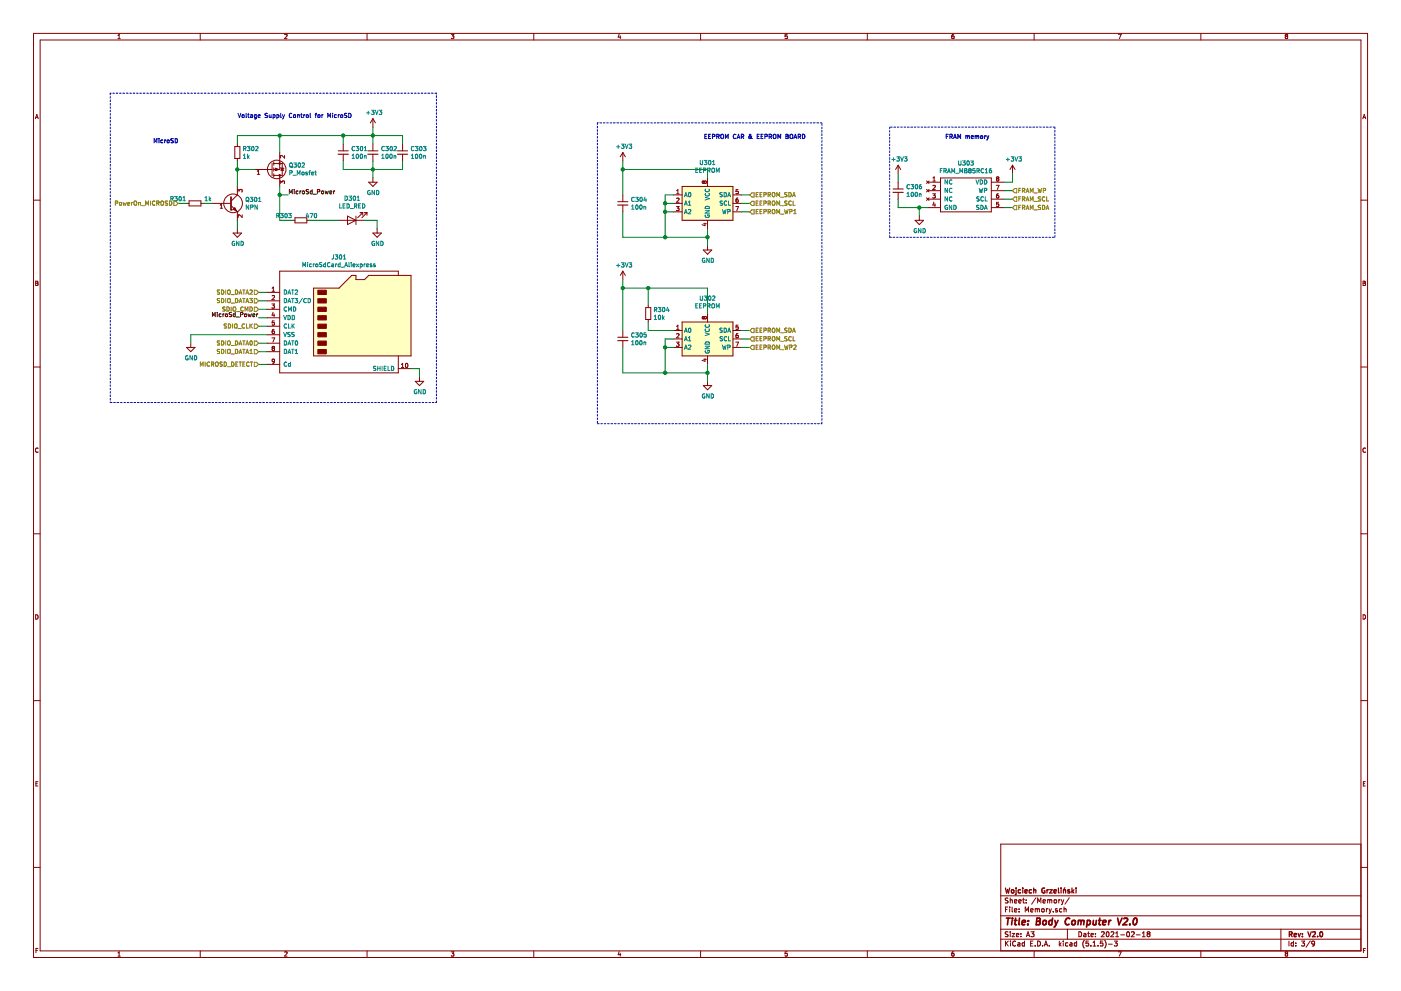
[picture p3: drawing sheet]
EESchema Schematic File Version 4
EELAYER 30 0
EELAYER END
$Descr A3 16535 11693
encoding utf-8
Sheet 3 9
Title "Body Computer V2.0"
Date "2021-02-18"
Rev "V2.0"
Comp "Wojciech Grzeliński"
Comment1 ""
Comment2 ""
Comment3 ""
Comment4 ""
$EndDescr
$Comp
L Memory_EEPROM:24LC128 U301
U 1 1
P 8350 2400
F 0 "U301" H 8350 2881 50  0000 C CNN
F 1 "EEPROM" H 8350 2790 50  0000 C CNN
F 2 "Package_SO:SO-8_3.9x4.9mm_P1.27mm" H 8350 2400 50  0001 C CNN
F 3 "http://ww1.microchip.com/downloads/en/DeviceDoc/21191s.pdf" H 8350 2400 50  0001 C CNN
	1    8350 2400
	1    0    0    -1  
$EndComp
$Comp
L power:GND #PWR?
U 1 1
P 4950 4450
AR Path="/60EBB99E/6020471F" Ref="#PWR?"  Part="1" 
AR Path="/602025D1/6020471F" Ref="#PWR0306"  Part="1" 
F 0 "#PWR0306" H 4950 4200 50  0001 C CNN
F 1 "GND" H 4955 4277 50  0000 C CNN
F 2 "" H 4950 4450 50  0001 C CNN
F 3 "" H 4950 4450 50  0001 C CNN
	1    4950 4450
	1    0    0    -1  
$EndComp
Wire Wire Line
	8750 2300 8850 2300
Text HLabel 8850 2300 2    50   Input ~ 0
EEPROM_SDA
Wire Wire Line
	8750 2400 8850 2400
Text HLabel 8850 2400 2    50   Input ~ 0
EEPROM_SCL
$Comp
L Device:C_Small C?
U 1 1
P 7350 2400
AR Path="/5FAC00ED/602080C6" Ref="C?"  Part="1" 
AR Path="/60EBB99E/602080C6" Ref="C?"  Part="1" 
AR Path="/602025D1/602080C6" Ref="C304"  Part="1" 
F 0 "C304" H 7442 2446 50  0000 L CNN
F 1 "100n" H 7442 2355 50  0000 L CNN
F 2 "Capacitor_SMD:C_0402_1005Metric" H 7350 2400 50  0001 C CNN
F 3 "~" H 7350 2400 50  0001 C CNN
	1    7350 2400
	1    0    0    -1  
$EndComp
Wire Wire Line
	8350 2700 8350 2800
Wire Wire Line
	8350 2800 7850 2800
Wire Wire Line
	7850 2800 7850 2500
Wire Wire Line
	7850 2500 7950 2500
Wire Wire Line
	7950 2400 7850 2400
Wire Wire Line
	7850 2400 7850 2500
Connection ~ 7850 2500
Wire Wire Line
	7950 2300 7850 2300
Wire Wire Line
	7850 2300 7850 2400
Connection ~ 7850 2400
Wire Wire Line
	8350 2900 8350 2800
Connection ~ 8350 2800
Wire Wire Line
	8350 2000 7350 2000
Wire Wire Line
	7350 2000 7350 2300
Wire Wire Line
	8350 2000 8350 2100
Wire Wire Line
	7350 2500 7350 2800
Wire Wire Line
	7350 2800 7850 2800
Connection ~ 7850 2800
$Comp
L power:+3V3 #PWR?
U 1 1
P 7350 1900
AR Path="/60EBB99E/6020B1ED" Ref="#PWR?"  Part="1" 
AR Path="/602025D1/6020B1ED" Ref="#PWR0307"  Part="1" 
F 0 "#PWR0307" H 7350 1750 50  0001 C CNN
F 1 "+3V3" H 7365 2073 50  0000 C CNN
F 2 "" H 7350 1900 50  0001 C CNN
F 3 "" H 7350 1900 50  0001 C CNN
	1    7350 1900
	1    0    0    -1  
$EndComp
Wire Wire Line
	7350 1900 7350 2000
Connection ~ 7350 2000
Text HLabel 8850 2500 2    50   Input ~ 0
EEPROM_WP1
$Comp
L Memory_EEPROM:24LC128 U302
U 1 1
P 8350 4000
F 0 "U302" H 8350 4481 50  0000 C CNN
F 1 "EEPROM" H 8350 4390 50  0000 C CNN
F 2 "Package_SO:SO-8_3.9x4.9mm_P1.27mm" H 8350 4000 50  0001 C CNN
F 3 "http://ww1.microchip.com/downloads/en/DeviceDoc/21191s.pdf" H 8350 4000 50  0001 C CNN
	1    8350 4000
	1    0    0    -1  
$EndComp
$Comp
L power:GND #PWR?
U 1 1
P 8350 4500
AR Path="/60EBB99E/60211840" Ref="#PWR?"  Part="1" 
AR Path="/602025D1/60211840" Ref="#PWR0310"  Part="1" 
F 0 "#PWR0310" H 8350 4250 50  0001 C CNN
F 1 "GND" H 8355 4327 50  0000 C CNN
F 2 "" H 8350 4500 50  0001 C CNN
F 3 "" H 8350 4500 50  0001 C CNN
	1    8350 4500
	1    0    0    -1  
$EndComp
Wire Wire Line
	8750 3900 8850 3900
Text HLabel 8850 3900 2    50   Input ~ 0
EEPROM_SDA
Wire Wire Line
	8750 4000 8850 4000
Text HLabel 8850 4000 2    50   Input ~ 0
EEPROM_SCL
$Comp
L Device:C_Small C?
U 1 1
P 7350 4000
AR Path="/5FAC00ED/60211852" Ref="C?"  Part="1" 
AR Path="/60EBB99E/60211852" Ref="C?"  Part="1" 
AR Path="/602025D1/60211852" Ref="C305"  Part="1" 
F 0 "C305" H 7442 4046 50  0000 L CNN
F 1 "100n" H 7442 3955 50  0000 L CNN
F 2 "Capacitor_SMD:C_0402_1005Metric" H 7350 4000 50  0001 C CNN
F 3 "~" H 7350 4000 50  0001 C CNN
	1    7350 4000
	1    0    0    -1  
$EndComp
Wire Wire Line
	8350 4300 8350 4400
Wire Wire Line
	8350 4400 7850 4400
Wire Wire Line
	7850 4400 7850 4100
Wire Wire Line
	7850 4100 7950 4100
Wire Wire Line
	7950 4000 7850 4000
Wire Wire Line
	7850 4000 7850 4100
Connection ~ 7850 4100
Wire Wire Line
	8350 4500 8350 4400
Connection ~ 8350 4400
Wire Wire Line
	8350 3400 7650 3400
Wire Wire Line
	7350 4100 7350 4400
Wire Wire Line
	7350 4400 7850 4400
Connection ~ 7850 4400
$Comp
L power:+3V3 #PWR?
U 1 1
P 7350 3300
AR Path="/60EBB99E/6021186A" Ref="#PWR?"  Part="1" 
AR Path="/602025D1/6021186A" Ref="#PWR0308"  Part="1" 
F 0 "#PWR0308" H 7350 3150 50  0001 C CNN
F 1 "+3V3" H 7365 3473 50  0000 C CNN
F 2 "" H 7350 3300 50  0001 C CNN
F 3 "" H 7350 3300 50  0001 C CNN
	1    7350 3300
	1    0    0    -1  
$EndComp
Wire Wire Line
	7350 3300 7350 3400
Connection ~ 7350 3400
Text HLabel 8850 4100 2    50   Input ~ 0
EEPROM_WP2
Wire Notes Line
	7050 1450 7050 5000
Wire Notes Line
	9700 5000 9700 1450
Text Notes 8300 1650 0    50   ~ 10
EEPROM CAR & EEPROM BOARD
$Comp
L 00_MY_ELEMENTS:MicroSdCard_Aliexpress J301
U 1 1
P 4050 3750
F 0 "J301" H 4000 4467 50  0000 C CNN
F 1 "MicroSdCard_Aliexpress" H 4000 4376 50  0000 C CNN
F 2 "00_MY_ELEMENTS:MicroSDCard_Aliexpress" H 5200 4050 50  0001 C CNN
F 3 "http://katalog.we-online.de/em/datasheet/693072010801.pdf" H 4050 3750 50  0001 C CNN
	1    4050 3750
	1    0    0    -1  
$EndComp
Wire Wire Line
	4950 4450 4950 4350
Wire Wire Line
	4950 4350 4850 4350
Wire Wire Line
	3150 3450 3050 3450
Wire Wire Line
	3150 3550 3050 3550
Wire Wire Line
	3150 3650 3050 3650
Wire Wire Line
	3150 3850 3050 3850
Wire Wire Line
	3150 4050 3050 4050
Wire Wire Line
	3150 4150 3050 4150
Wire Wire Line
	3150 4300 3050 4300
$Comp
L Device:C_Small C?
U 1 1
P 4750 1800
AR Path="/5FAC00ED/602310EE" Ref="C?"  Part="1" 
AR Path="/60EBB99E/602310EE" Ref="C?"  Part="1" 
AR Path="/602025D1/602310EE" Ref="C303"  Part="1" 
F 0 "C303" H 4842 1846 50  0000 L CNN
F 1 "100n" H 4842 1755 50  0000 L CNN
F 2 "Capacitor_SMD:C_0402_1005Metric" H 4750 1800 50  0001 C CNN
F 3 "~" H 4750 1800 50  0001 C CNN
	1    4750 1800
	1    0    0    -1  
$EndComp
$Comp
L Device:C_Small C?
U 1 1
P 4400 1800
AR Path="/5FAC00ED/60232229" Ref="C?"  Part="1" 
AR Path="/60EBB99E/60232229" Ref="C?"  Part="1" 
AR Path="/602025D1/60232229" Ref="C302"  Part="1" 
F 0 "C302" H 4492 1846 50  0000 L CNN
F 1 "100n" H 4492 1755 50  0000 L CNN
F 2 "Capacitor_SMD:C_0402_1005Metric" H 4400 1800 50  0001 C CNN
F 3 "~" H 4400 1800 50  0001 C CNN
	1    4400 1800
	1    0    0    -1  
$EndComp
$Comp
L Device:C_Small C?
U 1 1
P 4050 1800
AR Path="/5FAC00ED/602332BF" Ref="C?"  Part="1" 
AR Path="/60EBB99E/602332BF" Ref="C?"  Part="1" 
AR Path="/602025D1/602332BF" Ref="C301"  Part="1" 
F 0 "C301" H 4142 1846 50  0000 L CNN
F 1 "100n" H 4142 1755 50  0000 L CNN
F 2 "Capacitor_SMD:C_0402_1005Metric" H 4050 1800 50  0001 C CNN
F 3 "~" H 4050 1800 50  0001 C CNN
	1    4050 1800
	1    0    0    -1  
$EndComp
Text HLabel 3050 3450 0    50   Input ~ 0
SDIO_DATA2
Text HLabel 3050 3550 0    50   Input ~ 0
SDIO_DATA3
Text HLabel 3050 3650 0    50   Input ~ 0
SDIO_CMD
Text HLabel 3050 3850 0    50   Input ~ 0
SDIO_CLK
Text HLabel 3050 4150 0    50   Input ~ 0
SDIO_DATA1
Text HLabel 3050 4050 0    50   Input ~ 0
SDIO_DATA0
Text HLabel 3050 4300 0    50   Input ~ 0
MICROSD_DETECT
Wire Wire Line
	4750 1700 4750 1600
Wire Wire Line
	4750 1600 4400 1600
Wire Wire Line
	4400 1600 4400 1700
Wire Wire Line
	4400 1600 4050 1600
Wire Wire Line
	4050 1600 4050 1700
Connection ~ 4400 1600
Wire Wire Line
	4050 1900 4050 2000
Wire Wire Line
	4050 2000 4400 2000
Wire Wire Line
	4400 2000 4400 1900
Wire Wire Line
	4400 2000 4750 2000
Wire Wire Line
	4750 2000 4750 1900
Connection ~ 4400 2000
Wire Wire Line
	2250 3950 2250 4050
Wire Wire Line
	2250 3950 3150 3950
$Comp
L power:GND #PWR?
U 1 1
P 2250 4050
AR Path="/60EBB99E/60242BCA" Ref="#PWR?"  Part="1" 
AR Path="/602025D1/60242BCA" Ref="#PWR0301"  Part="1" 
F 0 "#PWR0301" H 2250 3800 50  0001 C CNN
F 1 "GND" H 2255 3877 50  0000 C CNN
F 2 "" H 2250 4050 50  0001 C CNN
F 3 "" H 2250 4050 50  0001 C CNN
	1    2250 4050
	1    0    0    -1  
$EndComp
$Comp
L power:GND #PWR?
U 1 1
P 4400 2100
AR Path="/60EBB99E/602442F2" Ref="#PWR?"  Part="1" 
AR Path="/602025D1/602442F2" Ref="#PWR0304"  Part="1" 
F 0 "#PWR0304" H 4400 1850 50  0001 C CNN
F 1 "GND" H 4405 1927 50  0000 C CNN
F 2 "" H 4400 2100 50  0001 C CNN
F 3 "" H 4400 2100 50  0001 C CNN
	1    4400 2100
	1    0    0    -1  
$EndComp
Wire Wire Line
	4400 2000 4400 2100
Wire Wire Line
	4400 1600 4400 1500
$Comp
L power:+3V3 #PWR?
U 1 1
P 4400 1500
AR Path="/60EBB99E/60248F4D" Ref="#PWR?"  Part="1" 
AR Path="/602025D1/60248F4D" Ref="#PWR0303"  Part="1" 
F 0 "#PWR0303" H 4400 1350 50  0001 C CNN
F 1 "+3V3" H 4415 1673 50  0000 C CNN
F 2 "" H 4400 1500 50  0001 C CNN
F 3 "" H 4400 1500 50  0001 C CNN
	1    4400 1500
	1    0    0    -1  
$EndComp
$Comp
L Device:Q_PMOS_GSD Q302
U 1 1
P 3200 2000
F 0 "Q302" H 3405 1954 50  0000 L CNN
F 1 "P_Mosfet" H 3405 2045 50  0000 L CNN
F 2 "Package_TO_SOT_SMD:SOT-23" H 3400 2100 50  0001 C CNN
F 3 "https://datasheet.lcsc.com/szlcsc/Alpha-Omega-Semicon-AOS-AO3401A_C15127.pdf" H 3200 2000 50  0001 C CNN
F 4 "C15127" H 3200 2000 50  0001 C CNN "LCSC"
	1    3200 2000
	1    0    0    1   
$EndComp
Wire Wire Line
	4050 1600 3300 1600
Connection ~ 4050 1600
Wire Wire Line
	3300 2300 3300 2200
$Comp
L Device:R_Small R?
U 1 1
P 7650 3700
AR Path="/5FAC00ED/602667B0" Ref="R?"  Part="1" 
AR Path="/60EBB99E/602667B0" Ref="R?"  Part="1" 
AR Path="/602025D1/602667B0" Ref="R304"  Part="1" 
F 0 "R304" H 7709 3746 50  0000 L CNN
F 1 "10k" H 7709 3655 50  0000 L CNN
F 2 "Resistor_SMD:R_0402_1005Metric" H 7650 3700 50  0001 C CNN
F 3 "~" H 7650 3700 50  0001 C CNN
	1    7650 3700
	1    0    0    -1  
$EndComp
Wire Wire Line
	8350 3400 8350 3700
Wire Wire Line
	7350 3400 7350 3900
Wire Wire Line
	7950 3900 7650 3900
Wire Wire Line
	7650 3900 7650 3800
Wire Wire Line
	7650 3600 7650 3400
Connection ~ 7650 3400
Wire Wire Line
	7650 3400 7350 3400
$Comp
L Device:R_Small R?
U 1 1
P 2800 1800
AR Path="/5FAC00ED/6027334C" Ref="R?"  Part="1" 
AR Path="/60EBB99E/6027334C" Ref="R?"  Part="1" 
AR Path="/602025D1/6027334C" Ref="R302"  Part="1" 
F 0 "R302" H 2859 1846 50  0000 L CNN
F 1 "1k" H 2859 1755 50  0000 L CNN
F 2 "Resistor_SMD:R_0402_1005Metric" H 2800 1800 50  0001 C CNN
F 3 "~" H 2800 1800 50  0001 C CNN
	1    2800 1800
	1    0    0    -1  
$EndComp
Wire Wire Line
	3300 1600 3300 1800
Wire Wire Line
	3000 2000 2800 2000
Wire Wire Line
	2800 2000 2800 1900
Wire Wire Line
	2800 1700 2800 1600
Wire Wire Line
	2800 1600 3300 1600
Connection ~ 3300 1600
$Comp
L Device:Q_NPN_BEC Q301
U 1 1
P 2700 2400
F 0 "Q301" H 2891 2446 50  0000 L CNN
F 1 "NPN" H 2891 2355 50  0000 L CNN
F 2 "Package_TO_SOT_SMD:SOT-23" H 2900 2500 50  0001 C CNN
F 3 "https://datasheet.lcsc.com/szlcsc/Changjiang-Electronics-Tech-CJ-SS8050_C2150.pdf" H 2700 2400 50  0001 C CNN
F 4 "C2150" H 2700 2400 50  0001 C CNN "LCSC"
	1    2700 2400
	1    0    0    -1  
$EndComp
Wire Wire Line
	3300 2300 3400 2300
Wire Wire Line
	2800 2200 2800 2000
Connection ~ 2800 2000
$Comp
L Device:R_Small R?
U 1 1
P 2300 2400
AR Path="/5FAC00ED/60292520" Ref="R?"  Part="1" 
AR Path="/60EBB99E/60292520" Ref="R?"  Part="1" 
AR Path="/602025D1/60292520" Ref="R301"  Part="1" 
F 0 "R301" V 2350 2500 50  0000 L CNN
F 1 "1k" V 2350 2200 50  0000 L CNN
F 2 "Resistor_SMD:R_0402_1005Metric" H 2300 2400 50  0001 C CNN
F 3 "~" H 2300 2400 50  0001 C CNN
	1    2300 2400
	0    -1   -1   0   
$EndComp
Wire Wire Line
	2200 2400 2100 2400
Wire Wire Line
	2800 2600 2800 2700
$Comp
L power:GND #PWR?
U 1 1
P 2800 2700
AR Path="/60EBB99E/60299077" Ref="#PWR?"  Part="1" 
AR Path="/602025D1/60299077" Ref="#PWR0302"  Part="1" 
F 0 "#PWR0302" H 2800 2450 50  0001 C CNN
F 1 "GND" H 2805 2527 50  0000 C CNN
F 2 "" H 2800 2700 50  0001 C CNN
F 3 "" H 2800 2700 50  0001 C CNN
	1    2800 2700
	1    0    0    -1  
$EndComp
Text Label 3400 2300 0    50   ~ 0
MicroSd_Power
Text Label 3050 3750 2    50   ~ 0
MicroSd_Power
Wire Wire Line
	3150 3750 3050 3750
Text HLabel 2100 2400 0    50   Input ~ 0
PowerOn_MICROSD
$Comp
L Device:LED D301
U 1 1
P 4150 2600
F 0 "D301" H 4143 2345 50  0000 C CNN
F 1 "LED_RED" H 4143 2436 50  0000 C CNN
F 2 "LED_SMD:LED_0603_1608Metric" H 4150 2600 50  0001 C CNN
F 3 "~" H 4150 2600 50  0001 C CNN
	1    4150 2600
	-1   0    0    1   
$EndComp
$Comp
L Device:R_Small R?
U 1 1
P 3550 2600
AR Path="/5FAC00ED/602B2009" Ref="R?"  Part="1" 
AR Path="/60EBB99E/602B2009" Ref="R?"  Part="1" 
AR Path="/602025D1/602B2009" Ref="R303"  Part="1" 
F 0 "R303" V 3600 2700 50  0000 L CNN
F 1 "470" V 3600 2400 50  0000 L CNN
F 2 "Resistor_SMD:R_0402_1005Metric" H 3550 2600 50  0001 C CNN
F 3 "~" H 3550 2600 50  0001 C CNN
	1    3550 2600
	0    -1   -1   0   
$EndComp
Wire Wire Line
	2400 2400 2500 2400
Wire Wire Line
	3450 2600 3300 2600
Connection ~ 3300 2300
$Comp
L power:GND #PWR?
U 1 1
P 4450 2700
AR Path="/60EBB99E/602C0814" Ref="#PWR?"  Part="1" 
AR Path="/602025D1/602C0814" Ref="#PWR0305"  Part="1" 
F 0 "#PWR0305" H 4450 2450 50  0001 C CNN
F 1 "GND" H 4455 2527 50  0000 C CNN
F 2 "" H 4450 2700 50  0001 C CNN
F 3 "" H 4450 2700 50  0001 C CNN
	1    4450 2700
	1    0    0    -1  
$EndComp
Wire Wire Line
	4450 2600 4450 2700
Wire Wire Line
	4450 2600 4300 2600
Text Notes 2800 1400 0    50   ~ 0
Voltage Supply Control for MicroSD
Wire Notes Line
	1300 1100 1300 4750
Wire Notes Line
	1300 4750 5150 4750
Wire Notes Line
	5150 4750 5150 1100
Wire Notes Line
	5150 1100 1300 1100
$Comp
L power:GND #PWR?
U 1 1
P 8350 2900
AR Path="/60EBB99E/602E4738" Ref="#PWR?"  Part="1" 
AR Path="/602025D1/602E4738" Ref="#PWR0309"  Part="1" 
F 0 "#PWR0309" H 8350 2650 50  0001 C CNN
F 1 "GND" H 8355 2727 50  0000 C CNN
F 2 "" H 8350 2900 50  0001 C CNN
F 3 "" H 8350 2900 50  0001 C CNN
	1    8350 2900
	1    0    0    -1  
$EndComp
Wire Wire Line
	3300 2300 3300 2600
Wire Wire Line
	3650 2600 4000 2600
Wire Wire Line
	8850 2500 8750 2500
Wire Wire Line
	8750 4100 8850 4100
Wire Notes Line
	9700 1450 7050 1450
Wire Notes Line
	7050 5000 9700 5000
Text Notes 1800 1700 0    50   ~ 10
MicroSD
$Comp
L 00_MY_ELEMENTS:FRAM_MB85RC16 U303
U 1 1
P 11400 2050
F 0 "U303" H 11400 2175 50  0000 C CNN
F 1 "FRAM_MB85RC16" H 11400 2084 50  0000 C CNN
F 2 "Package_SO:SOP-8_3.9x4.9mm_P1.27mm" H 11400 2175 50  0001 C CNN
F 3 "https://datasheet.lcsc.com/szlcsc/FUJITSU-MB85RC16PNF-G-JNERE1_C8739.pdf" H 11400 2050 50  0001 C CNN
F 4 "C8739" H 11400 2084 50  0001 C CNN "LCSC"
	1    11400 2050
	1    0    0    -1  
$EndComp
$Comp
L power:GND #PWR?
U 1 1
P 10850 2550
AR Path="/60EBB99E/66AA5285" Ref="#PWR?"  Part="1" 
AR Path="/602025D1/66AA5285" Ref="#PWR0312"  Part="1" 
F 0 "#PWR0312" H 10850 2300 50  0001 C CNN
F 1 "GND" H 10855 2377 50  0000 C CNN
F 2 "" H 10850 2550 50  0001 C CNN
F 3 "" H 10850 2550 50  0001 C CNN
	1    10850 2550
	1    0    0    -1  
$EndComp
Wire Wire Line
	10950 2450 10850 2450
Wire Wire Line
	10850 2550 10850 2450
Wire Wire Line
	11850 2150 11950 2150
Wire Wire Line
	11950 2150 11950 2050
Wire Wire Line
	11850 2250 11950 2250
Wire Wire Line
	11850 2350 11950 2350
Wire Wire Line
	11850 2450 11950 2450
Text HLabel 11950 2450 2    50   Input ~ 0
FRAM_SDA
Text HLabel 11950 2350 2    50   Input ~ 0
FRAM_SCL
Text HLabel 11950 2250 2    50   Input ~ 0
FRAM_WP
$Comp
L power:+3V3 #PWR?
U 1 1
P 11950 2050
AR Path="/60EBB99E/66ABC187" Ref="#PWR?"  Part="1" 
AR Path="/602025D1/66ABC187" Ref="#PWR0313"  Part="1" 
F 0 "#PWR0313" H 11950 1900 50  0001 C CNN
F 1 "+3V3" H 11965 2223 50  0000 C CNN
F 2 "" H 11950 2050 50  0001 C CNN
F 3 "" H 11950 2050 50  0001 C CNN
	1    11950 2050
	1    0    0    -1  
$EndComp
$Comp
L Device:C_Small C?
U 1 1
P 10600 2250
AR Path="/5FAC00ED/66AC2577" Ref="C?"  Part="1" 
AR Path="/60EBB99E/66AC2577" Ref="C?"  Part="1" 
AR Path="/602025D1/66AC2577" Ref="C306"  Part="1" 
F 0 "C306" H 10692 2296 50  0000 L CNN
F 1 "100n" H 10692 2205 50  0000 L CNN
F 2 "Capacitor_SMD:C_0402_1005Metric" H 10600 2250 50  0001 C CNN
F 3 "~" H 10600 2250 50  0001 C CNN
	1    10600 2250
	1    0    0    -1  
$EndComp
Wire Wire Line
	10850 2450 10600 2450
Wire Wire Line
	10600 2450 10600 2350
Connection ~ 10850 2450
Wire Wire Line
	10600 2150 10600 2050
$Comp
L power:+3V3 #PWR?
U 1 1
P 10600 2050
AR Path="/60EBB99E/66AC7621" Ref="#PWR?"  Part="1" 
AR Path="/602025D1/66AC7621" Ref="#PWR0311"  Part="1" 
F 0 "#PWR0311" H 10600 1900 50  0001 C CNN
F 1 "+3V3" H 10615 2223 50  0000 C CNN
F 2 "" H 10600 2050 50  0001 C CNN
F 3 "" H 10600 2050 50  0001 C CNN
	1    10600 2050
	1    0    0    -1  
$EndComp
Text Notes 11150 1650 0    50   ~ 10
FRAM memory
Wire Notes Line
	10500 1500 10500 2800
Wire Notes Line
	10500 2800 12450 2800
Wire Notes Line
	12450 2800 12450 1500
Wire Notes Line
	12450 1500 10500 1500
$EndSCHEMATC
